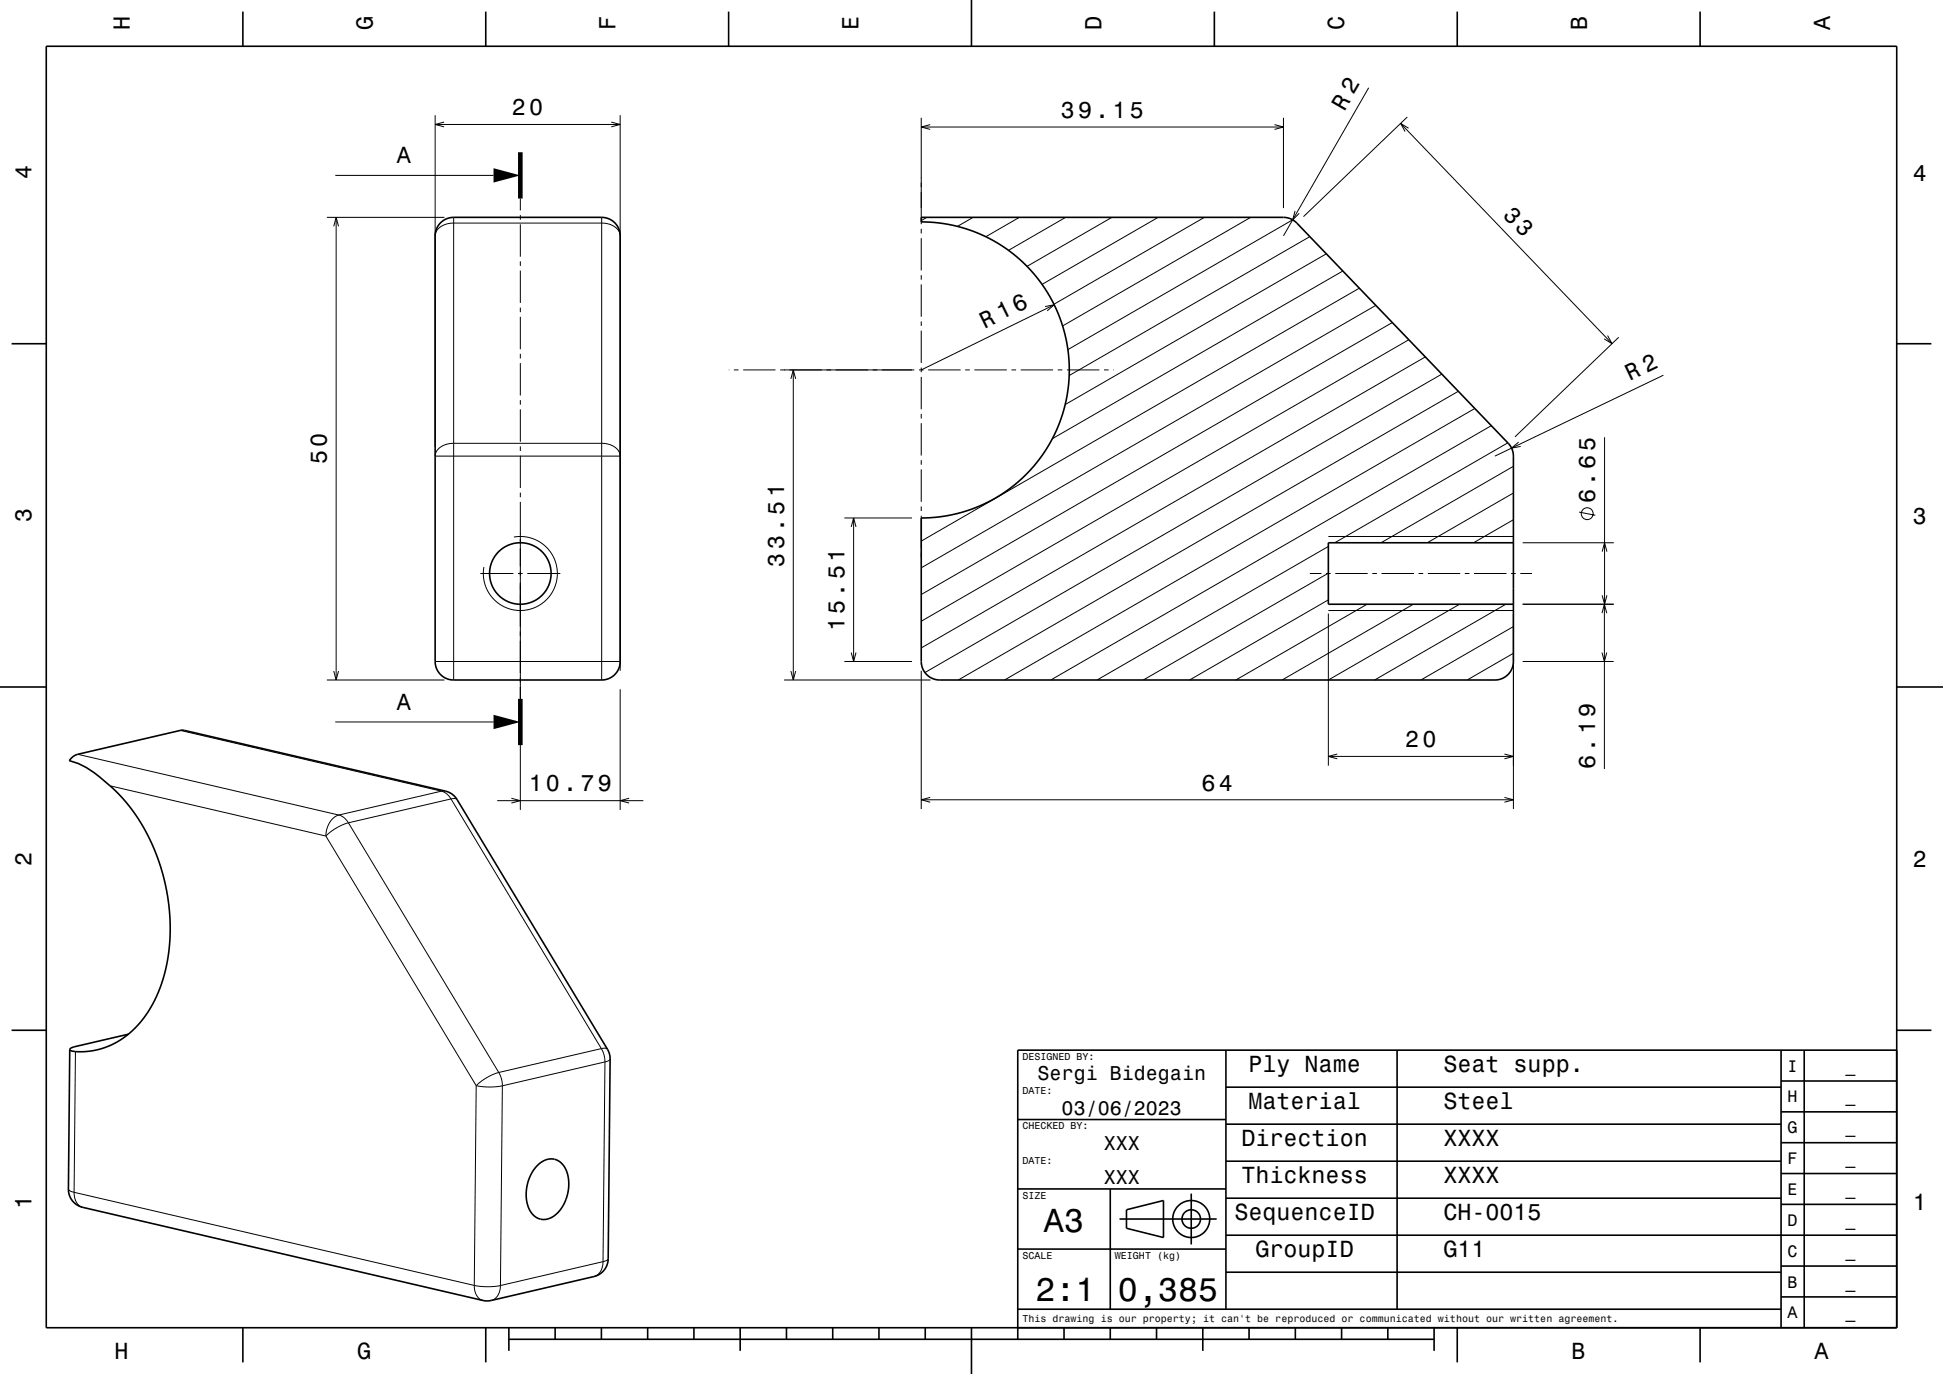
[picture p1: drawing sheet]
<svg xmlns="http://www.w3.org/2000/svg" width="420mm" height="297mm" viewBox="0 0 420 297" stroke-linecap="round" stroke-linejoin="round" font-family="sans-serif">
<g fill="none" stroke="#000" stroke-width=".22">
<path d="M295.9 19l-18.5 32M72.5 37.9h34.2M94.1 24.9v71.7M94.1 26.9h40M96 26.4l-1.9 .5 1.9 .5M132.1 26.4l2 .5-2 .5M134.1 24.9v120.1M199.1 25.5v23M199.1 27.5h78.3M201.1 26.9l-2 .6 2 .5M275.5 26.9l1.9 .6-1.9 .5M277.4 25.5v19.5"/>
<path d="M302.8 26.7l45.7 47.6M304.2 25.3l-22.4 21.5M304.5 27.7l-1.7-1 .9 1.7M70.7 47h25.4M72.1 48.9l.6-1.9 .5 1.9M72.7 47v100M94.1 51a3.5 3.5 0 0 1 4-2.8h32a3.6 3.6 0 0 1 4 2.8M98.1 47v100M112.5 42.9v2.6M112.5 46.5v1M112.5 48.5v7M112.5 56.5v1"/>
<path d="M112.5 58.5v7M130.1 47v100M199.1 49.5v1M199.1 51.5v7M199.1 59.5v1M200.3 47l-1.2 .7M210.3 47l-3.3 1.9M220.3 47l-7.2 4.2M230.3 47l-12.3 7.1M240.3 47l-18.3 10.6M250.3 47l-25.1 14.5M260.3 47l-32.5 18.8"/>
<path d="M270.3 47l-40.6 23.5M279.4 47.5l-48.6 28.1M279.9 45.6l-.5 1.9 1.4-1.4M283.1 51.1l-52 30.1M286.7 54.9l-56.5 32.6M290.3 58.6l-62.8 36.2M112.5 66.5v1M112.5 68.5v7M112.5 76.5v1M112.5 78.5v7M157.5 80h.1M158.6 80h1"/>
<path d="M160.6 80h7M168.6 80h29M171.5 80v67M198.6 80h1M199.1 61.5v7M199.1 69.5v1M199.1 71.5v7M199.1 79.5v1M200.6 80h7M208.6 80h1M210.6 80h7M218.6 80h1"/>
<path d="M220.6 80h7M225.9 66.3l2-.4-1.5 1.3M227.9 65.9l-28.8 14.1M228.6 80h1M230.6 80h7M238.6 80h1M240.6 80h.1M293.8 62.3l-94.7 54.7M297.4 66l-98.3 56.7M301 69.7l-101.9 58.8M304.5 73.4l-105.4 60.9M308.1 77.2l-109 62.9"/>
<path d="M347.5 72.5l1 1.8-1.7-1M349.9 72.9l-22.4 21.5M94.7 97.1a4.6 4.6 0 0 1 3.4-1.3h32a3.6 3.6 0 0 1 4 2.8h-40l.1-.7zM112.5 86.5v1M112.5 88.5v7M112.5 96.5v1M112.5 98.5v7M171 81.9l.5-1.9 .5 1.9M199.1 81.5v7M199.1 89.5v1M199.1 91.5v7M199.1 99.5v1"/>
<path d="M311.7 80.9l-111.8 64.5M315.2 84.6l-108.1 62.4M318.8 88.3l-101.7 58.7M322.4 92l-95.3 55M325.9 95.7l-37.4 21.6M328.3 95.6l-1.6 1.3 2-.4M346.8 94.5v71.7M359.6 81.1l-36.5 17.5M111.1 116.1a8 8 0 0 1 9.4 7.4 8 8 0 0 1-8.5 8.5 8 8 0 0 1-7.4-9.4M112.5 106.5v1M112.5 108.5v66.6M182.5 112h14.6"/>
<path d="M184 113.9l.5-1.9 .5 1.9M184.5 112v31M199.1 101.5v7M199.1 109.5v1M199.1 111.5v7M199.1 119.5v1M287.1 118.1l-50 28.9M287.1 116h40M327.1 112.3l-8.6 5M327.1 106.6l-18.6 10.7M327.1 100.8l-28.6 16.5M329.1 117.3h19.7"/>
<path d="M341.3 110.7l3.5 .7M346.3 119.2l.5-1.9 .6 1.9M103.8 124h7.2M112 124h1M114 124h7.1M199.1 121.5v.1M283.1 124h2.5M286.6 124h1M287.1 129.7l-30 17.3M287.1 123.9l-40 23.1M287.1 132.6v32.9M287.1 132h40"/>
<path d="M288.6 124h7M295.5 130.6l-28.4 16.4M296.6 124h1M298.6 124h7M305.5 130.6l-28.4 16.4M306.6 124h1M308.6 124h7M315.5 130.6l-28.4 16.4M316.6 124h1M318.6 124h7M325.5 130.6l-28.4 16.4M326.6 124h1"/>
<path d="M327.1 135.4l-20 11.6M327.1 132.6v42.3M328.6 124h2.5M329.1 130.6h19.7M346.3 132.5l.5-1.9 .5 1.9M346.3 128.7l.5 1.9 .6-1.9M39 157.9l56.4 13.1M70.7 147h25.4M72.1 145.1l.6 1.9 .5-1.9M72.5 156.1h34.2M94.1 143h40M134.1 149v26.1"/>
<path d="M169.5 147h31.6M171 145.1l.5 1.9 .5-1.9M182.5 143h14.6M184 141.1l.5 1.9 .5-1.9M199.1 145v29.9M327.1 141.2l-10 5.8M329.1 143h19.7M346.3 141.1l.5 1.9 .5-1.9M16.8 163l56.4 13.2M23.8 169.9l46.6 10.8M73.2 176.2l1.2 .6 .9 1.1M73.2 176.2a4.7 4.7 0 0 0-2.8 4.5"/>
<path d="M75.3 177.9l-2.4 1-2.5 1.8M75.3 177.9l32.5 53.9M95.4 171l1.2 .7 .9 1M95.4 171l-22.2 5.2M96.3 171h-.9M97.5 172.7l.8-.1 .5 .2M97.5 172.7l32.5 54M97.5 172.7l-22.2 5.2M107.5 173.1h31.6M110.5 172.6l2 .5-2 .5M136 172.6l-1.9 .5 1.9 .5M199.1 172.9h128"/>
<path d="M201.1 172.4l-2 .5 2 .5M287.1 163.5h40M289.1 163l-2 .5 2 .5M325.2 163l1.9 .5-1.9 .5M325.2 172.4l1.9 .5-1.9 .5M70.4 180.7l32.5 54M16.3 227.3l-.3 30.4M102.9 234.7l3 .3 2.7-.3M102.9 234.7l-.4 43.2M107.8 231.8l.6 1.4 .2 1.5M107.8 231.8l-2.4 1.1-2.5 1.8M108.6 234.7l-.4 43.2"/>
<path d="M130 226.7l.6 1.4 .2 1.4M130 226.7l.8-.1 .5 .2M130 226.7l-22.2 5.1M130.8 229.5l-22.2 5.2M130.8 229.5l-.4 43.2M131.9 228.9l-.3 .4-.8 .2M14.8 257l.3 .4 .9 .3M16 257.7a3 3 0 0 0 1.9 3.3M16 257.7l86.5 20.2M102.5 277.9a3 3 0 0 0 1.9 3.2M102.5 277.9l3 .2 2.7-.2M108.2 277.9a3.1 3.1 0 0 1-2 3.2"/>
<path d="M130.4 272.7a3.1 3.1 0 0 1-2 3.2M130.4 272.7l-22.2 5.2M131.5 272.1l-.3 .3-.8 .3"/>
<circle cx="343.1" cy="111" r="1.28"/>
</g>
<g fill="none" stroke="#000" stroke-width=".35">
<path d="M10 10h400v277h-400zM52.5 2.5v7.5M105 2.5v7.5M157.5 2.5v7.5M210 0v10M262.5 2.5v7.5M315 2.5v7.5M367.5 2.5v7.5M95.2 48.2l1.2-.8 1.4-.4h32.3a4 4 0 0 1 4 4v92a4 4 0 0 1-4 4h-32a4 4 0 0 1-4-4v-92l.3-1.5zM199.1 47h78.3l1.2 .2 1.2 .5 46.2 48.1 .8 1.1 .3 1.7v44.4a4 4 0 0 1-4 4h-120a4 4 0 0 1-4-4v-31l3.3-.2 3-.4 2.9-.8 2.8-.9 2.7-1.3 2.6-1.5 2.7-1.9 2.6-2.3 2-2.2 2.1-2.8 1.4-2.4 1.4-2.9 1.1-2.8 .8-3.2 .4-2.9 .2-3.3-.1-3-.4-2.9-.7-3.2-1-2.8-1.3-3-1.6-2.8-1.8-2.4-2.2-2.5-2.3-2.2-2.2-1.7-2.6-1.6-2.6-1.3-3.1-1.2-3.3-.9-3.5-.6-3.3-.1zM2.5 74.3h7.5M410 74.3h7.5"/>
<path d="M327.1 117.3h-40v13.3h40M0 148.5h10M410 148.5h10M15.5 163.8l1.3-.8 22.2-5.1 .7-.1 56.6 13.2 1.1 .5 .8 .6 .6 .7 32.5 54 .4 .9 .2 1.2-.4 43.2a4 4 0 0 1-3.1 3.8l-22.3 5.2-1.5 .1-86.7-20.2a4 4 0 0 1-3.1-4l.3-30.1 .4 .3 2.6 .1 2.3-.2 2.1-.6 2.1-.9 1.6-.9 1.7-1.3 1.5-1.4 1.4-1.6 1.4-2 2.2-4.3 1.4-4.7 .9-5.3 .1-4.8-.6-5.7-1.2-5.3-1.8-4.9-2.1-4.4-2.8-4.3-3-3.4-3.8-3.4a16.1 16.1 0 0 0-6.5-3.5zM2.5 222.7h7.5M27.7 223.6l-11.5 2.6a1.28 1.28 0 0 0-1.1 .7M265 235h120M265 227v56M302 227v56M385 233.7h25M385 227v60M390 227v60"/>
<path d="M410 222.7h7.5M410 227h-190v62.5M116.2 251.9a3.6 3.6 0 0 1 3.7-1.3 3.6 3.6 0 0 1 2.7 2.9 8.6 8.6 0 0 1-3.5 9.7 3.5 3.5 0 0 1-5-2.6 9.2 9.2 0 0 1 2.1-8.7zM220 257h45M220 242h45M240 257v26M257.5 258v11M265 259h120M265 251h120M265 243h120M385 253.7h25M385 247h25"/>
<path d="M385 240.3h25M220 270h45M242 263.5h21M243.5 261.5l8-2v8l-8-2zM265 275h120M265 267h145M385 273.7h25M385 260.3h25M52.5 287v7.5M105 287v7.5M110 289.5h200M110 287v5"/>
<path d="M120 287v2.5M130 287v2.5M140 287v2.5M150 287v2.5M160 287v5M170 287v2.5M180 287v2.5M190 287v2.5M200 287v2.5M210 287v10M220 283h165M230 287v2.5"/>
<path d="M240 287v2.5M250 287v2.5M260 287v5M270 287v2.5M280 287v2.5M290 287v2.5M300 287v2.5M310 287v5M315 287v7.5M367.5 287v7.5M385 280.3h25"/>
<circle cx="112.5" cy="124" r="6.6"/>
<circle cx="257.5" cy="263.5" r="2"/>
<circle cx="257.5" cy="263.5" r="4"/>
</g>
<path d="M112.5 32.9v10M112.5 151.1v10" fill="none" stroke="#000" stroke-width="1" stroke-linecap="butt"/>
<g fill="#000">
<path d="M106.7 36.4l5.8 1.5-5.8 1.6z" fill-rule="evenodd"/>
<path d="M106.7 154.5l5.8 1.6-5.8 1.5z" fill-rule="evenodd"/>
</g>
<g font-size="7.2">
<text x="225.7" y="266.3">A3</text>
<text x="223.8" y="281.3">2:1</text>
<text x="241.7" y="281.3">0,385</text>
</g>
<g font-size="5.1">
<text x="290.6" y="24.1" transform="rotate(-60 290.6 24.1)">R 2</text>
<text x="212.8" y="71" transform="rotate(-26 212.8 71)">R 16</text>
</g>
<g font-size="5">
<text x="28.1" y="6.5" transform="rotate(-90 28.1 6.5)">H</text>
<text x="80.6" y="6.5" transform="rotate(-90 80.6 6.5)">G</text>
<text x="133.1" y="6.5" transform="rotate(-90 133.1 6.5)">F</text>
<text x="185.6" y="6.5" transform="rotate(-90 185.6 6.5)">E</text>
<text x="238.1" y="6.5" transform="rotate(-90 238.1 6.5)">D</text>
<text x="290.6" y="6.5" transform="rotate(-90 290.6 6.5)">C</text>
<text x="343.1" y="6.5" transform="rotate(-90 343.1 6.5)">B</text>
<text x="395.6" y="6.5" transform="rotate(-90 395.6 6.5)">A</text>
<text x="110.7" y="24.9">20</text>
<text x="229.3" y="25.5">39.15</text>
<text x="85.8" y="35.3">A</text>
<text x="6.8" y="38.7" transform="rotate(-90 6.8 38.7)">4</text>
<text x="413.5" y="39">4</text>
<text x="324.7" y="46.7" transform="rotate(46 324.7 46.7)">33</text>
<text x="352.3" y="82.4" transform="rotate(-26 352.3 82.4)">R 2</text>
<text x="70.7" y="100.4" transform="rotate(-90 70.7 100.4)">50</text>
<text x="6.8" y="112.9" transform="rotate(-90 6.8 112.9)">3</text>
<text x="344.8" y="108.8" transform="rotate(-90 344.8 108.8)">6.65</text>
<text x="413.5" y="113.2">3</text>
<text x="169.5" y="122.5" transform="rotate(-90 169.5 122.5)">33.51</text>
<text x="182.5" y="136.5" transform="rotate(-90 182.5 136.5)">15.51</text>
<text x="85.8" y="153.4">A</text>
<text x="303.8" y="161.5">20</text>
<text x="344.8" y="166.2" transform="rotate(-90 344.8 166.2)">6.19</text>
<text x="114.3" y="171.1">10.79</text>
<text x="259.8" y="170.9">64</text>
<text x="6.8" y="187.1" transform="rotate(-90 6.8 187.1)">2</text>
<text x="413.5" y="187.4">2</text>
<text x="269.9" y="231.8">Ply Name</text>
<text x="312" y="231.8">Seat supp.</text>
<text x="269.9" y="239.8">Material</text>
<text x="312" y="239.8">Steel</text>
<text x="268.3" y="247.8">Direction</text>
<text x="312" y="247.8">XXXX</text>
<text x="268.3" y="255.8">Thickness</text>
<text x="312" y="255.8">XXXX</text>
<text x="6.8" y="261.3" transform="rotate(-90 6.8 261.3)">1</text>
<text x="266.8" y="263.8">SequenceID</text>
<text x="312" y="263.8">CH-0015</text>
<text x="413.5" y="261.6">1</text>
<text x="271.4" y="271.8">GroupID</text>
<text x="312" y="271.8">G11</text>
<text x="24.7" y="293.8">H</text>
<text x="77.2" y="293.8">G</text>
<text x="339.7" y="293.8">B</text>
<text x="392.2" y="293.8">A</text>
</g>
<g font-size="4.3">
<text x="224.3" y="233.5">Sergi Bidegain</text>
<text x="229.5" y="241">03/06/2023</text>
<text x="238.6" y="248.5">XXX</text>
<text x="238.6" y="256">XXX</text>
</g>
<g font-size="3.6">
<text x="386.4" y="231.6">I</text>
<text x="398.9" y="231.6">_</text>
<text x="386.4" y="238.3">H</text>
<text x="398.9" y="238.3">_</text>
<text x="386.4" y="245">G</text>
<text x="398.9" y="245">_</text>
<text x="386.4" y="251.6">F</text>
<text x="398.9" y="251.6">_</text>
<text x="386.4" y="258.3">E</text>
<text x="398.9" y="258.3">_</text>
<text x="386.4" y="265">D</text>
<text x="398.9" y="265">_</text>
<text x="386.4" y="271.6">C</text>
<text x="398.9" y="271.6">_</text>
<text x="386.4" y="278.3">B</text>
<text x="398.9" y="278.3">_</text>
<text x="386.4" y="285">A</text>
<text x="398.9" y="285">_</text>
</g>
<g font-size="2.2">
<text x="221" y="229.1">DESIGNED BY:</text>
<text x="221" y="236.6">DATE:</text>
<text x="221" y="244.1">CHECKED BY:</text>
<text x="221" y="251.6">DATE:</text>
<text x="221" y="259.1">SIZE</text>
<text x="221" y="272.1">SCALE</text>
<text x="241" y="272.1">WEIGHT (kg)</text>
<text x="221" y="285.8">This drawing is our property; it can't be reproduced or communicated without our written agreement.</text>
</g>
</svg>
